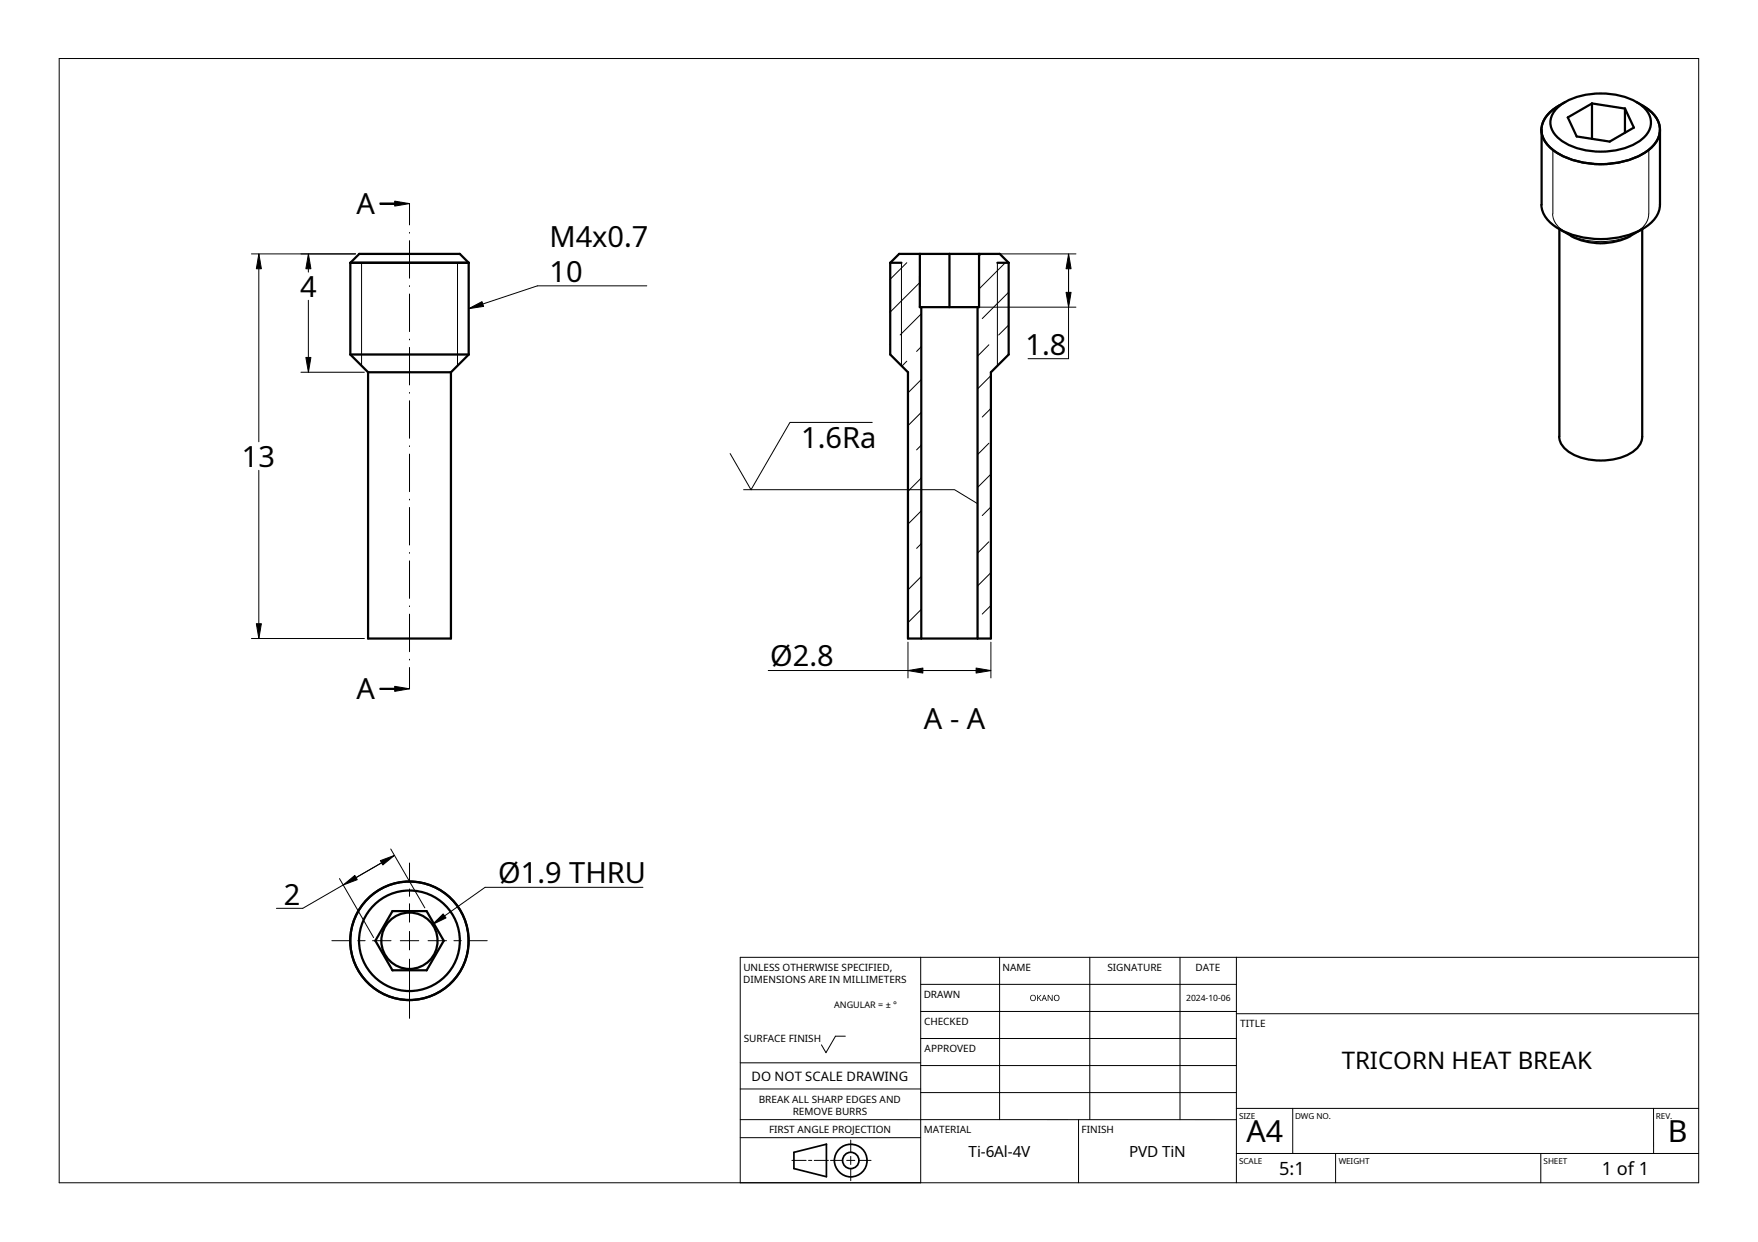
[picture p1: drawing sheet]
<svg xmlns="http://www.w3.org/2000/svg" width="297mm" height="210mm" viewBox="0 0 297 210" stroke-linecap="round" stroke-linejoin="round" font-family="sans-serif">
<g fill="none" stroke="#000" stroke-width=".38">
<path d="M263.3 18a11.9 11.9 0 0 1 9.6-2 7.9 7.9 0 0 1 5.7 3.3 3.3 3.3 0 0 1-1 4.1 11.9 11.9 0 0 1-9.6 2 8.2 8.2 0 0 1-5.7-3.3 3.2 3.2 0 0 1 1-4.1zM264.5 17.2a7.3 7.3 0 0 0-3.9 3.6 3.7 3.7 0 0 0 1.2 4.1 13.1 13.1 0 0 0 10 2.8 11 11 0 0 0 7.9-3.5 3.8 3.8 0 0 0-.9-5.5l-2.3-1.5M269 17.5l5.6 .9M269 17.5v6M269 17.5l-4.1 2.3 1.5 3.3 5.6 .8 4.1-2.3M274.6 18.3l1.5 3.3M274.6 18.3v4.1M260.5 21.9l-.1 12.7a5.1 5.1 0 0 0 3 4.1 15.1 15.1 0 0 0 15-.6 4.6 4.6 0 0 0 2.1-3.5v-12.7M263.4 38.7a11.6 11.6 0 0 0 5.5 2.3 11.1 11.1 0 0 0 6.5-1.1M263.5 38.7l-.1 35.1a4 4 0 0 0 2.9 3.3 10.7 10.7 0 0 0 9.8-.9 3.1 3.1 0 0 0 1.4-2.4v-35.1M277.6 38.7l-2.2 1.2M59.2 59.9l3 3"/>
<path d="M59.2 44.4l1.5-1.5h17l1.5 1.5M59.2 59.9v-15.5h20v15.5M59.2 59.9h20M79.2 59.9l-3 3M151.9 42.9h17l1.5 1.5M151.9 42.9l-1.5 1.5M152.3 44.4h-1.9v15.5l3 3M155.4 42.9v9h10v-9M155.7 51.9v56M160.4 42.9v9M165.2 51.9v56M168.5 44.4h1.9v15.5l-3 3"/>
<path d="M62.2 62.9h14v45h-14zM153.4 62.9v45h14v-45M66.3 154h5.8l2.9 5-2.9 5h-5.8l-2.9-5z"/>
<circle cx="69.2" cy="159" r="8.5"/>
<circle cx="69.2" cy="159" r="10"/>
<circle cx="69.2" cy="159" r="4.8"/>
</g>
<g fill="none" stroke="#000" stroke-width=".17">
<path d="M10 9.9h277v190h-277zM64.2 34.3h2.5v.2h-2.5zM66.7 34l2.5 .4-2.5 .4zM69.2 34.4v3.6M69.2 39.3v.1M262.3 36.2a4.4 4.4 0 0 0 2.8 3.5 12.6 12.6 0 0 0 11.5-.5 3.9 3.9 0 0 0 2-3M262.4 25.3v10.8M278.6 25.3v10.8M42.5 42.9h17.6M43.7 45.4v29.3M43.7 42.9l.5 2.5h-.9zM52.1 45.4v.6"/>
<path d="M52.1 50.7v9.7M52.1 42.9l.4 2.5h-.8zM61.1 44.4v17.4M69.2 40.7v6.3M69.2 48.3v.1M69.2 49.7v6.3M69.2 57.3v.1M69.2 58.7v6.4M77.3 44.4v17.4M79.2 52.2l2.2-1.2 .3 .8zM90.8 48.3h18.5M90.8 48.3l-11.6 3.9"/>
<path d="M150.4 58.3h.1M152.3 44.4v17.4M153.2 44.4l-2.8 2.8M155.4 47.7l-5 5M155.7 53l-3.6 3.6M155.7 58.6l-.8 .8M161 42.9h20.8M161 51.9h20.8M165.8 42.9l-.4 .4M167.1 58.3l-1.9 1.9M168.5 44.4v17.4M169.9 44.4l-4.5 4.4"/>
<path d="M170.4 49.4l-4.4 4.4M170.4 54.9l-1.7 1.7M180.1 49.4h.9l-.5 2.5zM180.5 51.9v8.7h-6.8M180.5 45.4v4M180.5 42.9l.5 2.5h-.9zM43.7 79.5v25.9M50.9 62.9h10.7M51.7 60.4h.8l-.4 2.5zM69.2 66.3v.1M69.2 67.7v6.4M69.2 75.4v.1"/>
<path d="M69.2 76.7v6.4M147.4 71.4h-13.9l-6.6 11.4-3.5-6.1M153.2 61l-.8 .9M155.7 64.1l-2.3 2.3M155.7 69.7l-2.3 2.2M155.7 75.2l-.8 .8M167.1 74.9l-1.9 1.9M167.4 63.5l-2.2 2.2M167.4 69l-1.4 1.5M69.2 84.4v.1M69.2 85.8v6.3M69.2 93.4v.1"/>
<path d="M69.2 94.8v6.3M125.6 82.8h35.7l3.9 2.3M155.7 80.8l-2.3 2.2M155.7 86.3l-2.3 2.3M155.7 91.9l-.8 .8M155.7 97.4l-2.3 2.3M167.1 91.6l-1.9 1.9M167.4 80.1l-2.2 2.3M167.4 85.7l-1.4 1.4M167.4 96.8l-2.2 2.2M42.5 107.9h19.1M43.3 105.4h.9l-.5 2.5z"/>
<path d="M64.2 116.3h2.5v.2h-2.5zM66.7 116l2.5 .4-2.5 .4zM69.2 102.4v.1M69.2 103.8v6.3M69.2 111.4v.1M69.2 112.8v3.6M129.8 113.3h23.6M153.4 113.3l2.5-.4v.9zM153.4 108.5v6.1M155.7 103l-2.3 2.2M155.9 113.3h9M164.9 112.9l2.5 .4-2.5 .5z"/>
<path d="M167.4 108.5v6.1M167.4 102.3l-1.4 1.5M56.1 159h3.1M57.4 148.5l5.7 10M58 149.6l1.9-1.6 .5 .7zM58 149.6l-6.9 3.9h-4.4M60.4 159h1.3M62.9 159h3.2M64.3 145.4l2.3-.8-1.9 1.6zM64.5 145.8l-4.3 2.5M66 143.5l5.8 9.9M67.6 159h3.1"/>
<path d="M69.2 145.9v3.1M69.2 150.2v1.3M69.2 152.7v3.2M69.2 157.4v3.1M72.3 159h3.1M73.1 156.2l1.8-1.7 .5 .6zM76.7 159h1.2M79.2 159h3.1M108.6 150h-26.6l-8.9 6.2M69.2 162.1v10M125.1 179.6h30.5M142.8 175.1h-1.6l-1.6 2.8-.8-1.3"/>
<path d="M155.6 161.8v38.1M155.6 166.4h53.3M155.6 170.9h53.3M155.6 175.5h53.3M168.9 161.8v27.4M184.1 161.8v27.4M199.4 161.8v27.4M208.9 161.8v38.1M208.9 171.3h78.1M287 161.8h-161.9v38.1M125.1 192.3h30.5M125.1 189.2h83.8"/>
<path d="M125.1 184h30.5M133.8 196.1h2.4M136.6 196.1h.6M137.6 196.1h2.4M140.3 196.1h2.1M143.1 196.1h1.3M143.7 192.7v2M143.7 195.4v1.4M143.7 197.5v2M145.1 196.1h2.1M155.6 180.1h53.3M155.6 184.6h53.3"/>
<path d="M182.2 189.2v10.7M208.9 194.9h78.1M208.9 187.3h78.1M218.4 187.3v7.6M225.7 194.9v5M260.3 194.9v5M279.4 187.3v7.6"/>
</g>
<g fill="none" stroke="#000" stroke-width=".29">
<path d="M134.1 194.7v2.8l5.5 1.4v-5.5l-5.5 1.3"/>
<circle cx="143.7" cy="196.1" r="1.38"/>
<circle cx="143.7" cy="196.1" r="2.75"/>
</g>
<g fill="#000">
<path d="M66.7 34l2.5 .4-2.5 .4zM43.7 42.9l.5 2.5h-.9zM52.1 42.9l.4 2.5h-.8zM79.2 52.2l2.2-1.2 .3 .8zM180.5 42.9l.5 2.5h-.9zM180.1 49.4h.9l-.5 2.5zM51.7 60.4h.8l-.4 2.5zM43.3 105.4h.9l-.5 2.5zM66.7 116l2.5 .4-2.5 .4zM153.4 113.3l2.5-.4v.9zM164.9 112.9l2.5 .4-2.5 .5zM58 149.6l1.9-1.6 .5 .7z"/>
<path d="M64.3 145.4l2.3-.8-1.9 1.6zM73.1 156.2l1.8-1.7 .5 .6z"/>
<path d="M174 168.7a.52 .52 0 0 1 1 0 .52 .52 0 0 1-1 0zM174.2 168.7a.4 .4 0 0 0 .8 0 .4 .4 0 0 0-.8 0z" fill-rule="evenodd"/>
<path d="M175.2 168.1h.1v.6l.5-.6h.2l-.5 .5 .5 .6h-.2l-.3-.5-.2 .1v.4h-.1z" fill-rule="evenodd"/>
<path d="M176.4 168.1h.1l.4 1.1h-.1l-.2-.3h-.4l-.1 .3h-.1zM176.4 168.3l-.1 .4h.3z" fill-rule="evenodd"/>
<path d="M177 168.1h.2l.5 .9v-.9h.1v1.1h-.1l-.6-.9v.9h-.1z" fill-rule="evenodd"/>
<path d="M178 168.7a.51 .51 0 0 1 1 0 .51 .51 0 0 1-1 0zM178.2 168.7a.4 .4 0 0 0 .8 0 .4 .4 0 0 0-.8 0z" fill-rule="evenodd"/>
</g>
<path d="M64.2 116.4h2.5" fill="none" stroke="#000" stroke-width=".21"/>
<path d="M64.2 34.4h2.5" fill="none" stroke="#000" stroke-width=".22"/>
<g font-size="5.1">
<text x="210.6" y="192.9">A4</text>
<text x="281.8" y="192.9">B</text>
</g>
<g font-size="4.9">
<text x="60.2" y="36.2">A</text>
<text x="92.8" y="41.8">M4x0.7</text>
<text x="92.9" y="47.7">10</text>
<text x="50.7" y="50.2">4</text>
<text x="173.3" y="60">1.8</text>
<text x="135.4" y="75.8">1.6Ra</text>
<text x="40.9" y="78.9">13</text>
<text x="130.1" y="112.6">Ø2.8</text>
<text x="60.2" y="118.2">A</text>
<text x="156.1" y="123.2">A - A</text>
<text x="84.2" y="149.2">Ø1.9 THRU</text>
<text x="48" y="152.9">2</text>
</g>
<text font-size="4.1" x="226.7" y="180.6">TRICORN HEAT BREAK</text>
<g font-size="3.1">
<text x="216.1" y="198.5">5:1</text>
<text x="270.6" y="198.6">1 of 1</text>
</g>
<g font-size="2.6">
<text x="163.7" y="195.5">Ti-6Al-4V</text>
<text x="190.8" y="195.5">PVD TiN</text>
</g>
<text font-size="2.2" x="127" y="182.7">DO NOT SCALE DRAWING</text>
<g font-size="1.7">
<text x="125.6" y="166.2">DIMENSIONS ARE IN MILLIMETERS</text>
<text x="125.6" y="164.1">UNLESS OTHERWISE SPECIFIED,</text>
<text x="169.4" y="164.1">NAME</text>
<text x="187.1" y="164.1">SIGNATURE</text>
<text x="202" y="164.1">DATE</text>
<text x="156.1" y="168.7">DRAWN</text>
<text x="156.1" y="173.3">CHECKED</text>
<text x="209.6" y="173.6">TITLE</text>
<text x="125.7" y="176">SURFACE FINISH</text>
<text x="156.2" y="177.9">APPROVED</text>
<text x="128.2" y="186.4">BREAK ALL SHARP EDGES AND</text>
<text x="129.9" y="191.6">FIRST ANGLE PROJECTION</text>
<text x="133.9" y="188.4">REMOVE BURRS</text>
<text x="156.1" y="191.5">MATERIAL</text>
<text x="182.7" y="191.6">FINISH</text>
</g>
<text font-size="1.5" x="140.9" y="170.3">ANGULAR = ± °</text>
<g font-size="1.4">
<text x="200.4" y="169.2">2024-10-06</text>
<text x="209.4" y="189.2">SIZE</text>
<text x="218.8" y="189.2">DWG NO.</text>
<text x="279.8" y="189.2">REV.</text>
<text x="209.4" y="196.8">SCALE</text>
<text x="226.2" y="196.8">WEIGHT</text>
<text x="260.8" y="196.8">SHEET</text>
</g>
</svg>
